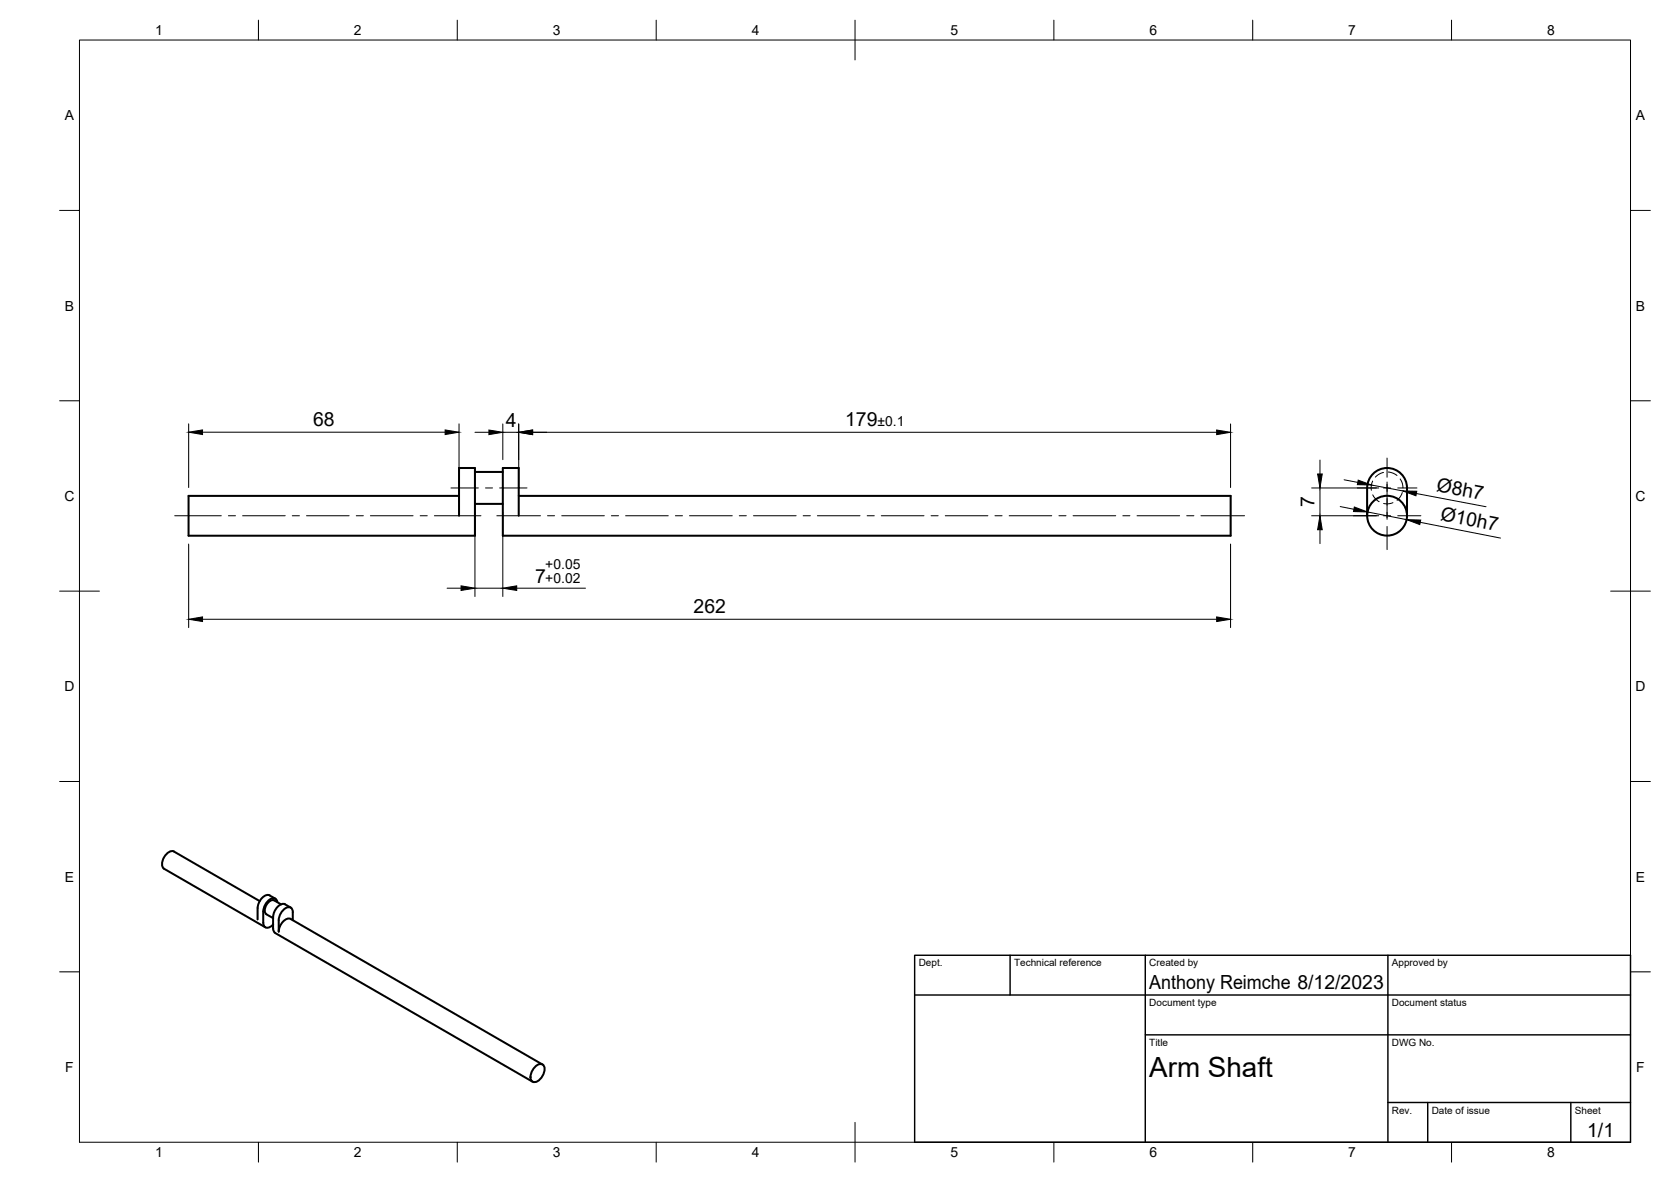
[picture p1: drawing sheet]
<svg xmlns="http://www.w3.org/2000/svg" width="420mm" height="297mm" viewBox="0 0 420 297" stroke-linecap="round" stroke-linejoin="round" font-family="sans-serif">
<!-- layer: Visible -->
<g fill="none" stroke="#000" stroke-width=".51">
<path d="M119.4 118.6h7M115.4 124.6h-68v10h72v-17h-4v12M119.4 126.6h7M130.4 124.6h179v10h-183v-17h4v12M343.7 122.6v7M343.8 122.6a5 5 0 0 1 5-5 5 5 0 0 1 5 5v7M64.8 228.2v2.9M65.3 226.4l-21.5-12.4a2.21 2.21 0 0 0-2.5 1.4 2.21 2.21 0 0 0 0 2.9l25.4 14.7M67.8 225l1.4 .8M67.8 225a2.64 2.64 0 0 0-2.9 2.3l-.1 .9M68.7 230.4v2.9M68.7 233.3l.1 .7 .4 .5 64.7 37.3"/>
<path d="M69.7 226.7a1.08 1.08 0 0 0-.7-1 1.08 1.08 0 0 0-1.2 .3l-1.1 1.4a6.9 6.9 0 0 0-.5 4.5 1.18 1.18 0 0 0 .8 1.2 1.18 1.18 0 0 0 1.4-.5l.3-.3M70.7 227.3l-1.7-1a2.21 2.21 0 0 0-2.4 2.3l.1 .9 2 1.2M71.7 227.3l1.4 .8M71.7 227.2a2.64 2.64 0 0 0-2.9 2.4l-.1 .8M73.6 231.3v-2.1a1.08 1.08 0 0 0-.5-1.1 1.08 1.08 0 0 0-1.3 .1 3.9 3.9 0 0 0-1.7 3.1v2.8a3.4 3.4 0 0 1 2.7-3.3l63.6 36.7M134.7 268a1.26 1.26 0 0 1 1.7-.5 1.26 1.26 0 0 1 .5 1.7 3.3 3.3 0 0 1-2.6 2.7 1.57 1.57 0 0 1-.7-2.4z"/>
<circle cx="348.8" cy="129.6" r="5"/>
</g>
<!-- layer: Hidden -->
<path d="M347.9 118.7l-1.3 .5-.8 .7M349.1 118.6l1.3 .4 .9 .5M345.1 120.9l-.3 1.2v1.1M345.2 124.4l.5 .8 1.1 .9M350.2 126.3l-.9 .3-1.4-.1M352.1 120.4l.5 1.1 .2 1.1M352.6 123.8l-.5 1-.8 .9" fill="none" stroke="#000" stroke-width=".25"/>
<!-- layer: BORDER -->
<g fill="none" stroke="#000" stroke-width=".25">
<path d="M20 10.1h390v276.9h-390zM65 5.1v5M115 5.1v5M165 5.1v5M215 5.1v10M265 5.1v5M315 5.1v5M365 5.1v5M15 52.9h5M410 52.9h5M15 100.7h5M410 100.7h5"/>
<path d="M15 148.6h10M405 148.6h10M15 196.4h5M410 196.4h5M15 244.2h5M410 244.2h5M65 287v5M115 287v5M165 287v5M215 282.1v9.9M265 287v5M315 287v5"/>
<path d="M365 287v5"/>
</g>
<!-- layer: TITLEBLOCK -->
<path d="M230 240.1h180v46.9h-180zM230 250h180M254 240.1v9.9M288 240.1v46.9M349 240.1v46.9M288 260.1h122M349 277.1h61M359 277.1v9.9M395 277.1v9.9" fill="none" stroke="#000" stroke-width=".36"/>
<!-- layer: Smart Centers -->
<g fill="none" stroke="#000" stroke-width=".25">
<path d="M348.8 115.1v4.8M43.9 129.6h11.7M57.4 129.6h1.8M61 129.6h10.7M73.5 129.6h1.8M77.1 129.6h10.7M89.6 129.6h1.8M93.1 129.6h10.8M105.6 129.6h1.8M109.2 129.6h11.7M113.4 122.6h6.9M122.1 122.6h1.7"/>
<path d="M124.9 129.6h11M125.6 122.6h6.9M137.7 129.6h1.7M141.2 129.6h10.8M153.7 129.6h1.8M157.3 129.6h10.7M169.8 129.6h1.8M173.4 129.6h10.7M185.9 129.6h1.8M189.5 129.6h10.7M202 129.6h1.8M205.5 129.6h10.7"/>
<path d="M218 129.6h1.8M221.6 129.6h10.7M234.1 129.6h1.8M237.7 129.6h10.7M250.2 129.6h1.8M253.7 129.6h10.8M266.3 129.6h1.7M269.8 129.6h10.7M282.3 129.6h1.8M285.9 129.6h10.7M298.4 129.6h1.8M302 129.6h10.9"/>
<path d="M340.3 129.6h5.8M341.3 122.6h4.8M347.9 129.6h1.8M347.9 122.6h1.8M348.8 121.1v9.4M348.8 132.3v5.8M351.5 129.6h5.8M351.5 122.6h4.8"/>
</g>
<!-- layer: FD_Dimensions -->
<g fill="none" stroke="#000" stroke-width=".25">
<path d="M47.4 106.5v16M50.9 108.6h61M115.4 106.5v16M119.4 108.6h3.5M126.4 108.6h4M126.4 106.5v9M130.4 106.5v16M133.9 108.6h172M309.4 106.5v16M331.9 115.6v3.5M47.4 136.7v21M119.4 128.7v21.2"/>
<path d="M126.4 128.7v21.2M309.4 136.7v21M329.8 122.6h16.9M329.8 129.6h16.9M331.9 122.6v7M331.9 133.1v3.5M337 127.3l3.4 .7M338 120.6l3.4 .6M343.9 128.7l9.8 1.9M344.8 121.9l7.9 1.5M356.1 124l17.6 3.3M357.1 131.3l20.2 3.9"/>
<path d="M50.9 155.6h255M112.4 147.8h3.5M119.4 147.8h7M129.9 147.8h17.3"/>
</g>
<g fill="#000" stroke="#000" stroke-width=".25">
<path d="M47.4 108.6l3.5-.6v1.2zM111.9 108l3.5 .6-3.5 .6zM122.9 108.1l3.5 .5-3.5 .6zM130.4 108.6l3.5-.5v1.1zM305.9 108.1l3.5 .5-3.5 .6zM331.3 119.1h1.2l-.6 3.5zM331.9 129.6l.6 3.5h-1.2zM340.5 127.4l3.4 1.3-3.6-.1zM341.5 120.7l3.3 1.2-3.5-.1zM352.7 123.4l3.5 .1-.2 1.1zM353.7 130.6l3.5 .1-.2 1.1zM47.4 155.6l3.5-.6v1.2z"/>
<path d="M115.9 147.2l3.5 .6-3.5 .6zM126.4 147.8l3.5-.6v1.2zM305.9 155l3.5 .6-3.5 .6z"/>
</g>
<text font-size="7" x="289" y="270.6">Arm Shaft</text>
<g font-size="4.9">
<text x="78.7" y="107.2">68</text>
<text x="127.1" y="107.2">4</text>
<text x="212.5" y="107.2">179</text>
<text x="361" y="123.4" transform="rotate(11 361 123.4)">Ø8h7</text>
<text x="330.5" y="127.5" transform="rotate(-90 330.5 127.5)">7</text>
<text x="362" y="130.6" transform="rotate(11 362 130.6)">Ø10h7</text>
<text x="134.6" y="146.4">7</text>
<text x="174.4" y="154.2">262</text>
<text x="289" y="248.5">Anthony Reimche 8/12/2023</text>
<text x="399.1" y="285.7">1/1</text>
</g>
<g font-size="3.5">
<text x="39" y="8.8">1</text>
<text x="89" y="8.8">2</text>
<text x="139" y="8.8">3</text>
<text x="189" y="8.8">4</text>
<text x="239" y="8.8">5</text>
<text x="289" y="8.8">6</text>
<text x="339" y="8.8">7</text>
<text x="389" y="8.8">8</text>
<text x="16.3" y="30.2">A</text>
<text x="411.3" y="30.2">A</text>
<text x="16.3" y="78">B</text>
<text x="411.3" y="78">B</text>
<text x="220.7" y="107.2">±0.1</text>
<text x="16.2" y="125.9">C</text>
<text x="411.2" y="125.9">C</text>
<text x="137.1" y="143">+0.05</text>
<text x="137.1" y="146.4">+0.02</text>
<text x="16.2" y="173.7">D</text>
<text x="411.2" y="173.7">D</text>
<text x="16.3" y="221.6">E</text>
<text x="411.3" y="221.6">E</text>
<text x="16.4" y="269.4">F</text>
<text x="411.4" y="269.4">F</text>
<text x="39" y="290.8">1</text>
<text x="89" y="290.8">2</text>
<text x="139" y="290.8">3</text>
<text x="189" y="290.8">4</text>
<text x="239" y="290.8">5</text>
<text x="289" y="290.8">6</text>
<text x="339" y="290.8">7</text>
<text x="389" y="290.8">8</text>
</g>
<g font-size="2.5">
<text x="231" y="242.9">Dept.</text>
<text x="255" y="242.9">Technical reference</text>
<text x="289" y="242.9">Created by</text>
<text x="350" y="242.9">Approved by</text>
<text x="289" y="252.8">Document type</text>
<text x="350" y="252.8">Document status</text>
<text x="289" y="262.9">Title</text>
<text x="350" y="262.9">DWG No.</text>
<text x="350" y="279.9">Rev.</text>
<text x="360" y="279.9">Date of issue</text>
<text x="396" y="279.9">Sheet</text>
</g>
</svg>
